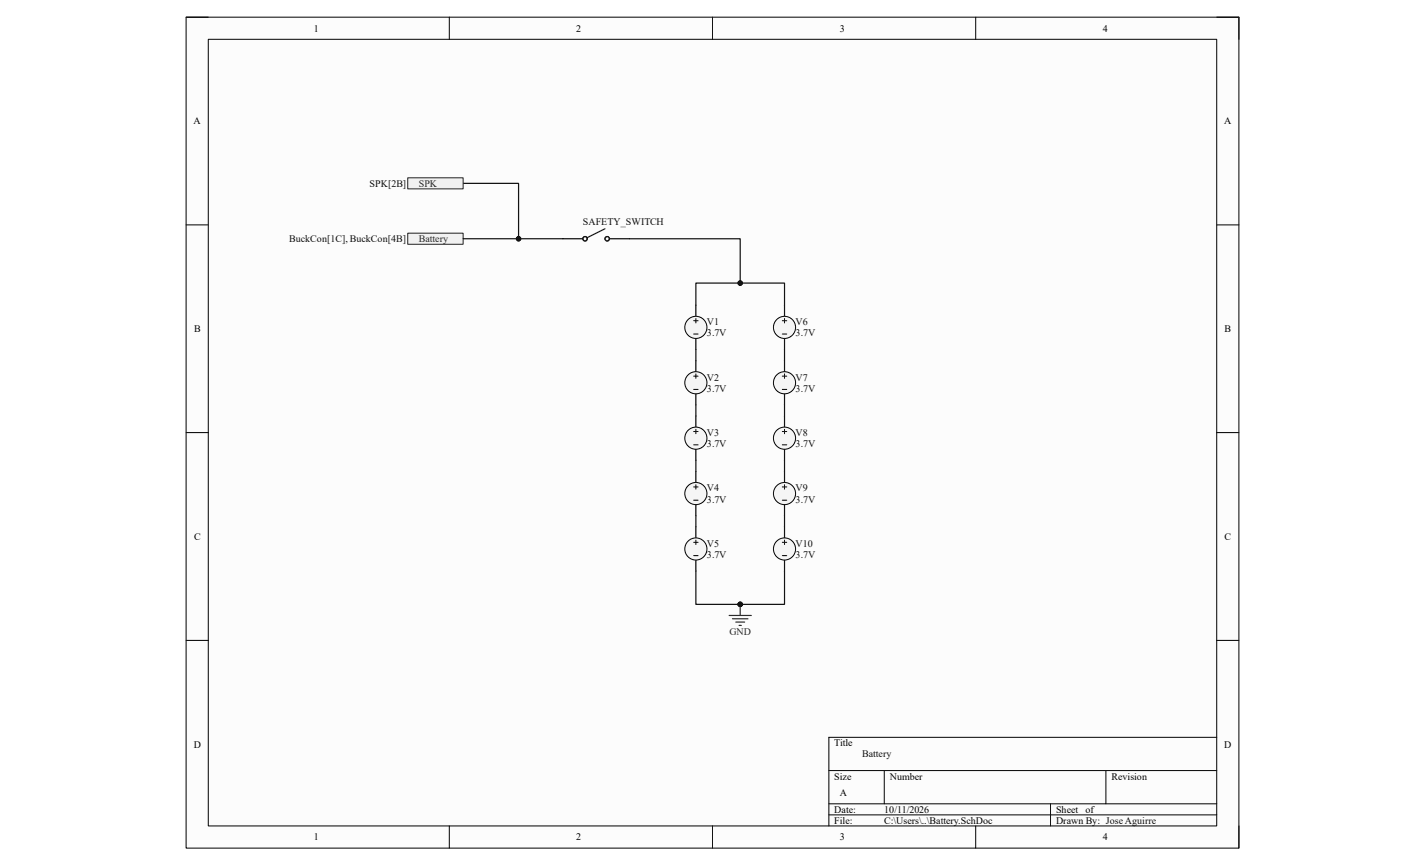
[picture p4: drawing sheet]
<svg xmlns="http://www.w3.org/2000/svg" width="356mm" height="216mm" viewBox="0 0 356 216" stroke-linecap="round" stroke-linejoin="round" font-family="sans-serif">
<path d="M46.4 4.3h262.8v207.4h-262.8z" fill-rule="evenodd" fill="#fcfcfc"/>
<path d="M46.4 4.3h262.8v207.4h-262.8z" fill="none" stroke="#000" stroke-width=".25"/>
<path d="M52 9.8h251.6v196.4h-251.6z" fill-rule="evenodd" fill="#fcfcfc"/>
<g fill="none" stroke="#000" stroke-width=".25">
<path d="M46.4 4.3h5.6M52 9.8h251.6v196.4h-251.6zM112.1 4.3v5.5M177.8 4.3v5.5M243.5 4.3v5.5M303.6 4.3h5.6v5.5M46.4 56.1h5.6M303.6 56.1h5.6M46.4 108h5.6M303.6 108h5.6M46.4 159.8h5.6M303.6 159.8h5.6"/>
<path d="M206.8 192.3h96.8M220.7 192.3v8.3M276 192.3v8.3M303.6 184h-96.8v22.2M112.1 206.2v5.5M177.8 206.2v5.5M206.8 200.6h96.8M206.8 203.4h96.8M243.5 206.2v5.5M262.1 200.6v5.6M309.2 206.2v5.5"/>
</g>
<path d="M101.7 58.2h13.9v2.8h-13.9z" fill-rule="evenodd" fill="#f0f0f0"/>
<path d="M101.7 58.2h13.9v2.8h-13.9z" fill="none" stroke="#262626" stroke-width=".25"/>
<path d="M173.7 76.2v2.8M173.7 84.5v2.7" fill="none" stroke="#000" stroke-width=".3"/>
<circle cx="173.7" cy="81.7" r="2.76" fill="#f5f5f5"/>
<g fill="none" stroke="#000" stroke-width=".25">
<path d="M173.7 79.5v1.1M173.1 80.1h1.1M173.1 83.4h1.1"/>
<circle cx="173.7" cy="81.7" r="2.76"/>
</g>
<path d="M173.7 90v2.8M173.7 98.3v2.8" fill="none" stroke="#000" stroke-width=".3"/>
<circle cx="173.7" cy="95.5" r="2.76" fill="#f5f5f5"/>
<g fill="none" stroke="#000" stroke-width=".25">
<path d="M173.1 93.9h1.1M173.1 97.2h1.1M173.7 93.3v1.1"/>
<circle cx="173.7" cy="95.5" r="2.76"/>
</g>
<path d="M173.7 103.8v2.8M173.7 112.1v2.8" fill="none" stroke="#000" stroke-width=".3"/>
<circle cx="173.7" cy="109.4" r="2.76" fill="#f5f5f5"/>
<g fill="none" stroke="#000" stroke-width=".25">
<path d="M173.1 107.7h1.1M173.1 111h1.1M173.7 107.2v1.1"/>
<circle cx="173.7" cy="109.4" r="2.76"/>
</g>
<path d="M173.7 117.7v2.7M173.7 126v2.7" fill="none" stroke="#000" stroke-width=".3"/>
<circle cx="173.7" cy="123.2" r="2.76" fill="#f5f5f5"/>
<g fill="none" stroke="#000" stroke-width=".25">
<path d="M173.1 121.5h1.1M173.1 124.9h1.1M173.7 121v1.1"/>
<circle cx="173.7" cy="123.2" r="2.76"/>
</g>
<path d="M173.7 131.5v2.8M173.7 139.8v2.7" fill="none" stroke="#000" stroke-width=".3"/>
<circle cx="173.7" cy="137" r="2.76" fill="#f5f5f5"/>
<g fill="none" stroke="#000" stroke-width=".25">
<path d="M173.1 135.4h1.1M173.1 138.7h1.1M173.7 134.8v1.1"/>
<circle cx="173.7" cy="137" r="2.76"/>
</g>
<path d="M195.8 76.2v2.8M195.8 84.5v2.7" fill="none" stroke="#000" stroke-width=".3"/>
<circle cx="195.8" cy="81.7" r="2.76" fill="#f5f5f5"/>
<g fill="none" stroke="#000" stroke-width=".25">
<path d="M195.8 79.5v1.1M195.2 80.1h1.1M195.2 83.4h1.1"/>
<circle cx="195.8" cy="81.7" r="2.76"/>
</g>
<path d="M195.8 90v2.8M195.8 98.3v2.8" fill="none" stroke="#000" stroke-width=".3"/>
<circle cx="195.8" cy="95.5" r="2.76" fill="#f5f5f5"/>
<g fill="none" stroke="#000" stroke-width=".25">
<path d="M195.2 93.9h1.1M195.2 97.2h1.1M195.8 93.3v1.1"/>
<circle cx="195.8" cy="95.5" r="2.76"/>
</g>
<path d="M195.8 103.8v2.8M195.8 112.1v2.8" fill="none" stroke="#000" stroke-width=".3"/>
<circle cx="195.8" cy="109.4" r="2.76" fill="#f5f5f5"/>
<g fill="none" stroke="#000" stroke-width=".25">
<path d="M195.2 107.7h1.1M195.2 111h1.1M195.8 107.2v1.1"/>
<circle cx="195.8" cy="109.4" r="2.76"/>
</g>
<path d="M195.8 117.7v2.7M195.8 126v2.7" fill="none" stroke="#000" stroke-width=".3"/>
<circle cx="195.8" cy="123.2" r="2.76" fill="#f5f5f5"/>
<g fill="none" stroke="#000" stroke-width=".25">
<path d="M195.2 121.5h1.1M195.2 124.9h1.1M195.8 121v1.1"/>
<circle cx="195.8" cy="123.2" r="2.76"/>
</g>
<path d="M195.8 131.5v2.8M195.8 139.8v2.7" fill="none" stroke="#000" stroke-width=".3"/>
<circle cx="195.8" cy="137" r="2.76" fill="#f5f5f5"/>
<g fill="none" stroke="#000" stroke-width=".25">
<path d="M195.2 135.4h1.1M195.2 138.7h1.1M195.8 134.8v1.1"/>
<circle cx="195.8" cy="137" r="2.76"/>
</g>
<path d="M181.9 153.6h5.6M182.8 154.4h3.8M183.6 155.3h2.2M184.4 156.1h.6M184.7 150.8v2.8" fill="none" stroke="#262626" stroke-width=".3"/>
<circle cx="184.7" cy="150.8" r=".55" fill="#0e0e0e"/>
<circle cx="184.7" cy="150.8" r=".55" fill="none" stroke="#0e0e0e" stroke-width=".25"/>
<path d="M184.7 70.7h11.1v5.5" fill="none" stroke="#0e0e0e" stroke-width=".3"/>
<circle cx="184.7" cy="70.7" r=".55" fill="#0e0e0e"/>
<circle cx="184.7" cy="70.7" r=".55" fill="none" stroke="#0e0e0e" stroke-width=".25"/>
<path d="M173.7 142.5v8.3h11" fill="none" stroke="#0e0e0e" stroke-width=".3"/>
<circle cx="184.7" cy="150.8" r=".55" fill="#0e0e0e"/>
<circle cx="184.7" cy="150.8" r=".55" fill="none" stroke="#0e0e0e" stroke-width=".25"/>
<path d="M195.8 142.5v8.3h-11.1" fill="none" stroke="#0e0e0e" stroke-width=".3"/>
<circle cx="184.7" cy="150.8" r=".55" fill="#0e0e0e"/>
<circle cx="184.7" cy="150.8" r=".55" fill="none" stroke="#0e0e0e" stroke-width=".25"/>
<path d="M157.1 59.6h27.6v11.1h-11v5.5M173.7 87.2v2.8M195.8 87.2v2.8M173.7 101.1v2.7M173.7 114.9v2.8M195.8 101.1v2.7M195.8 114.9v2.8M173.7 128.7v2.8M195.8 128.7v2.8" fill="none" stroke="#0e0e0e" stroke-width=".3"/>
<path d="M140.5 59.6h4.9M152.1 59.6h5" fill="none" stroke="#000" stroke-width=".3"/>
<g fill="none" stroke="#1c1c1c" stroke-width=".3">
<path d="M151 57.1l-4.5 2.2"/>
<circle cx="146" cy="59.6" r=".55"/>
<circle cx="151.5" cy="59.6" r=".55"/>
</g>
<circle cx="184.7" cy="70.7" r=".55" fill="#0e0e0e"/>
<circle cx="184.7" cy="70.7" r=".55" fill="none" stroke="#0e0e0e" stroke-width=".25"/>
<path d="M115.6 59.6h24.9" fill="none" stroke="#0e0e0e" stroke-width=".3"/>
<circle cx="129.4" cy="59.6" r=".55" fill="#0e0e0e"/>
<circle cx="129.4" cy="59.6" r=".55" fill="none" stroke="#0e0e0e" stroke-width=".25"/>
<path d="M115.6 45.8h13.8v13.8" fill="none" stroke="#0e0e0e" stroke-width=".3"/>
<circle cx="129.4" cy="59.6" r=".55" fill="#0e0e0e"/>
<circle cx="129.4" cy="59.6" r=".55" fill="none" stroke="#0e0e0e" stroke-width=".25"/>
<path d="M101.7 44.4h13.9v2.7h-13.9z" fill-rule="evenodd" fill="#f0f0f0"/>
<path d="M101.7 44.4h13.9v2.7h-13.9z" fill="none" stroke="#262626" stroke-width=".25"/>
<g font-size="2.5">
<text x="78.3" y="7.9">1</text>
<text x="143.8" y="7.9">2</text>
<text x="209.6" y="7.9">3</text>
<text x="275.2" y="7.9">4</text>
<text x="48.3" y="31">A</text>
<text x="305.5" y="31">A</text>
<text x="48.4" y="82.9">B</text>
<text x="305.6" y="82.9">B</text>
<text x="48.4" y="134.7">C</text>
<text x="305.6" y="134.7">C</text>
<text x="48.3" y="186.6">D</text>
<text x="208.2" y="186.3">Title</text>
<text x="305.5" y="186.6">D</text>
<text x="208.2" y="194.6">Size</text>
<text x="222" y="194.6">Number</text>
<text x="277.4" y="194.6">Revision</text>
<text x="208.2" y="202.9">Date:</text>
<text x="209.6" y="198.7">A</text>
<text x="220.6" y="202.9">10/11/2026</text>
<text x="263.5" y="202.9">Sheet</text>
<text x="270.8" y="202.9">of</text>
<text x="78.3" y="209.8">1</text>
<text x="143.8" y="209.8">2</text>
<text x="208.2" y="205.6">File:</text>
<text x="209.6" y="209.8">3</text>
<text x="220.6" y="205.6">C:\Users\..\Battery.SchDoc</text>
<text x="263.5" y="205.6">Drawn By: Jose Aguirre</text>
<text x="275.2" y="209.8">4</text>
</g>
<g font-size="2.5" fill="#0e0e0e">
<text x="92.2" y="46.6">SPK[2B]</text>
<text x="145.5" y="56.3">SAFETY_SWITCH</text>
<text x="72.1" y="60.4">BuckCon[1C], BuckCon[4B]</text>
<text x="176.4" y="81.2">V1</text>
<text x="176.4" y="83.9">3.7V</text>
<text x="198.5" y="81.2">V6</text>
<text x="198.5" y="83.9">3.7V</text>
<text x="176.4" y="95">V2</text>
<text x="198.5" y="95">V7</text>
<text x="176.4" y="97.7">3.7V</text>
<text x="198.5" y="97.7">3.7V</text>
<text x="176.4" y="108.8">V3</text>
<text x="176.4" y="111.6">3.7V</text>
<text x="198.5" y="108.8">V8</text>
<text x="198.5" y="111.6">3.7V</text>
<text x="176.4" y="122.6">V4</text>
<text x="176.4" y="125.4">3.7V</text>
<text x="198.5" y="122.6">V9</text>
<text x="198.5" y="125.4">3.7V</text>
<text x="176.4" y="136.5">V5</text>
<text x="198.5" y="136.5">V10</text>
<text x="176.4" y="139.2">3.7V</text>
<text x="198.5" y="139.2">3.7V</text>
<text x="215.1" y="189">Battery</text>
</g>
<g font-size="2.5" fill="#262626">
<text x="104.5" y="46.6">SPK</text>
<text x="104.5" y="60.4">Battery</text>
<text x="182" y="158.6">GND</text>
</g>
</svg>
